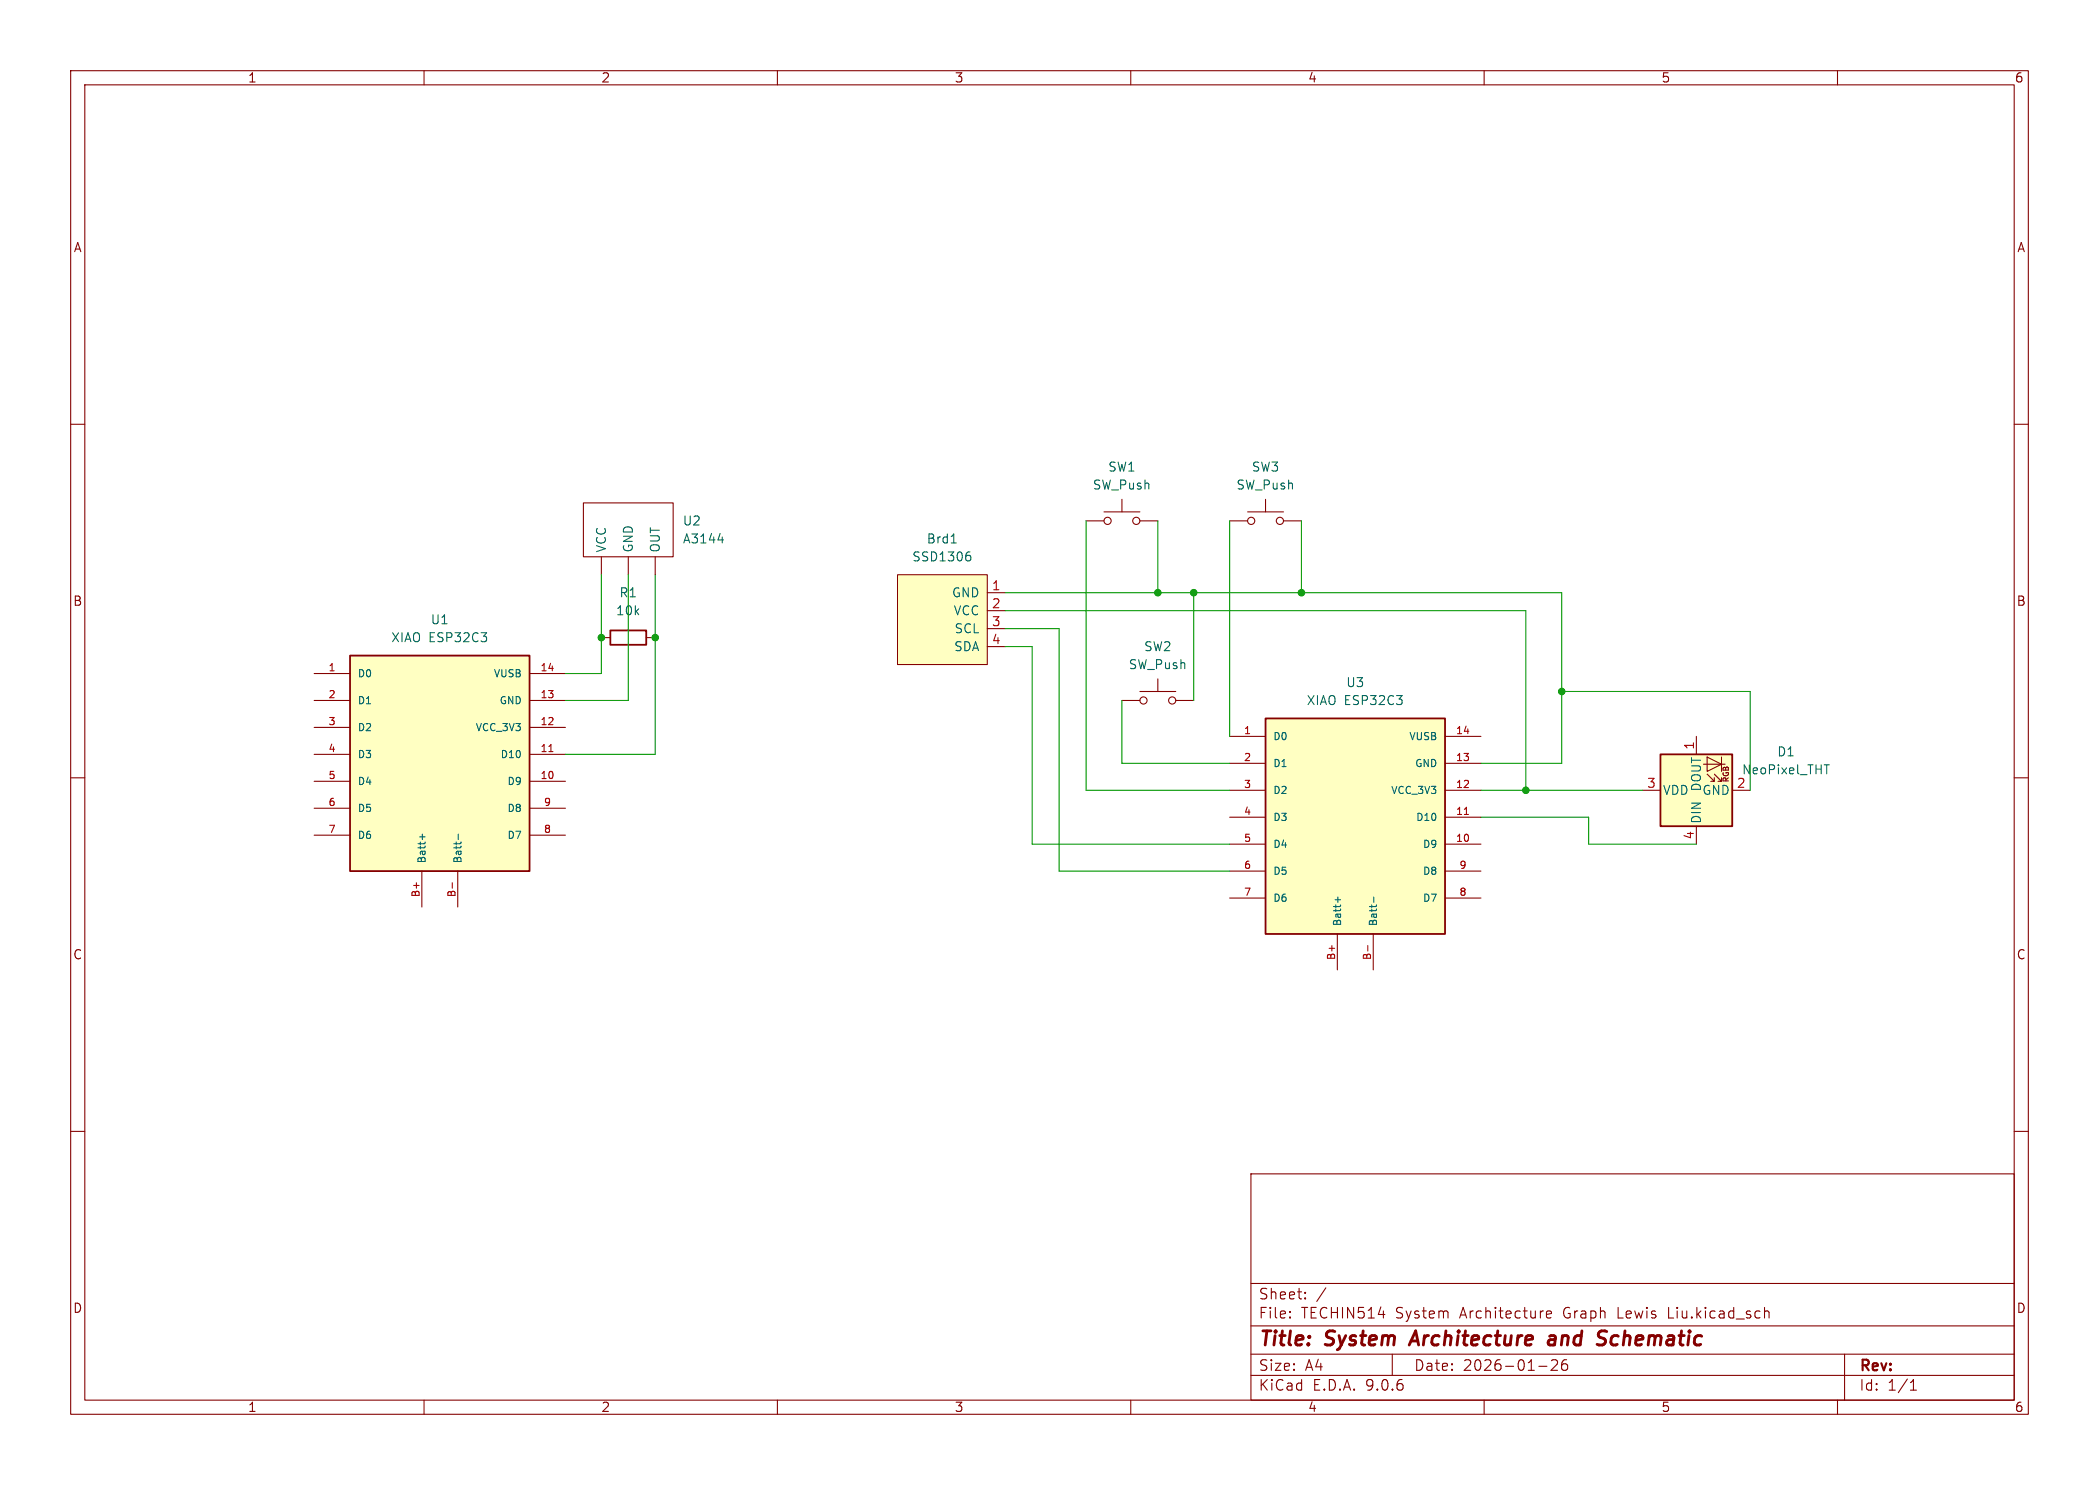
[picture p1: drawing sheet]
<svg xmlns="http://www.w3.org/2000/svg" width="297mm" height="210mm" viewBox="0 0 297 210" stroke-linecap="round" stroke-linejoin="round" font-family="sans-serif">
<g fill="none" stroke="#840000" stroke-width=".15">
<path d="M10 10h277v190h-277zM12 12h273v186h-273zM60 10v2M110 10v2M160 10v2M210 10v2M260 10v2M10 60h2M153.7 73.7h2.5M156.2 72.4h5.1M158.7 70.6v1.8M161.3 73.7h2.5"/>
<path d="M285 60h2M85.1 90.2h1.3M91.4 90.2h1.3M158.7 99.1h2.6M161.3 97.8h5.1M163.8 96v1.8M166.4 99.1h2.5M10 110h2M285 110h2M10 160h2M177 166h108v32h-108zM285 160h2"/>
<path d="M60 198v2M110 198v2M160 198v2M177 194.5h108M177 191.5h108M177 187.5h108M177 181.5h108M182.5 186.3h.1l-.1 .1M182.5 186.3v.1M182.5 185.5v.1M182.5 185.5h.1l-.1 .1M184.7 183.6v.1"/>
<path d="M184.7 183.6h-.1l.1 .1M184.7 182.8v.1M184.7 182.8h-.1l.1 .1M187.6 182.1l-1.3 2M197 191.5v3M210 198v2M217.7 193.2h1.2M218.8 185.9l.7-.1v-.3l-.5-.1-.2 .2 .1 .7 .1 .1 .5-.1M219.5 192.4l.2-.1 .5 .1a.41 .41 0 0 1 .1 .5l-.8 .9h.9M221.7 192.3a.59 .59 0 0 0-.7 .6v.6l.1 .2 .4 .1 .2-.1 .1-.5-.1-.3h-.5l-.2 .3M249.7 185.5l.2-.1 .3 .1 .1 .9M260 198v2"/>
<path d="M261 191.5v6.5M270.3 196.6h.9M270.3 195.5l.4-.4v1.5"/>
<circle cx="156.7" cy="73.7" r=".51"/>
<circle cx="160.8" cy="73.7" r=".51"/>
<circle cx="161.8" cy="99.1" r=".51"/>
<circle cx="165.9" cy="99.1" r=".51"/>
</g>
<path d="M200.3 188.2l-.9 2M219.3 189l.2-.1 .5 .1M220.1 189.4h-.7a.4 .4 0 0 0-.3 .4 .4 .4 0 0 0 .2 .4l.7-.1M226.6 188.2l.7 .1M226.8 189.3a.46 .46 0 0 1 .4 .4 .46 .46 0 0 1-.3 .4" fill="none" stroke="#840000" stroke-width=".4"/>
<path d="M86.4 89.2h5v2h-5z" fill="none" stroke="#840000" stroke-width=".25"/>
<path d="M234.9 106.7h10.2v10.1h-10.2z" fill="#ffffc2"/>
<g fill="none" stroke="#840000" stroke-width=".15">
<path d="M174 73.7h2.5M176.5 72.4h5.1M179.1 70.6v1.8M181.6 73.7h2.5M232.4 111.8h2.5M240 104.1v2.6M240 116.8v2.6M241 108.1h3.1M241.6 109.5l1 1h-.5M241.6 107.1l2 1-2 1zM242.6 109.5l1 1h-.5M242.6 110v.5"/>
<path d="M243.6 107.1v2M243.6 110v.5M245.1 111.8h2.5"/>
<circle cx="177" cy="73.7" r=".51"/>
<circle cx="181.1" cy="73.7" r=".51"/>
</g>
<path d="M234.9 106.7h10.2v10.1h-10.2z" fill="none" stroke="#840000" stroke-width=".25"/>
<path d="M258.1 108.2h.7" fill="none" stroke="#006464" stroke-width=".15"/>
<path d="M179.1 101.6h25.4v30.5h-25.4z" fill="#ffffc2"/>
<path d="M179.1 101.6h25.4v30.5h-25.4z" fill="none" stroke="#840000" stroke-width=".25"/>
<g fill="none" stroke="#840000" stroke-width=".15">
<path d="M174 104.1h5.1M174 108h5.1M174 111.8h5.1M174 115.6h5.1M174 119.4h5.1M204.5 104.1h5M204.5 108h5M204.5 111.8h5M204.5 115.6h5M204.5 119.4h5M174 123.2h5.1M174 127h5.1"/>
<path d="M189.2 132.1v5.1M194.3 132.1v5.1M204.5 123.2h5M204.5 127h5"/>
</g>
<path d="M207.2 115.2h.6M193.5 133.7v.8" fill="none" stroke="#a90000" stroke-width=".15"/>
<path d="M188.9 127.2h.8M189.3 126.9v.7M194.4 126.9v.7" fill="none" stroke="#006464" stroke-width=".15"/>
<path d="M127 81.3h12.7v12.7h-12.7z" fill="#ffffc2"/>
<path d="M127 81.3h12.7v12.7h-12.7zM139.7 83.8h2.5M139.7 86.4h2.5M139.7 88.9h2.5M139.7 91.4h2.5" fill="none" stroke="#840000" stroke-width=".15"/>
<path d="M134.6 76.8h.7M136.9 78.5h.2l.3 .3-.1 .4-.4 .1M137 78h.3" fill="none" stroke="#006464" stroke-width=".15"/>
<path d="M49.5 92.7h25.4v30.5h-25.4z" fill="#ffffc2"/>
<path d="M49.5 92.7h25.4v30.5h-25.4z" fill="none" stroke="#840000" stroke-width=".25"/>
<g fill="none" stroke="#840000" stroke-width=".15">
<path d="M82.5 71.1h12.7v7.6h-12.7zM85.1 78.7v2.6M88.9 78.7v2.6M92.7 78.7v2.6M44.4 95.3h5.1M44.4 99.1h5.1M74.9 95.3h5.1M74.9 99.1h5.1M44.4 102.9h5.1M44.4 106.7h5.1M44.4 110.5h5.1M44.4 114.3h5.1"/>
<path d="M44.4 118.1h5.1M74.9 102.9h5.1M74.9 106.7h5.1M74.9 110.5h5.1M74.9 114.3h5.1M74.9 118.1h5.1M59.7 123.2v5.1M64.8 123.2v5.1"/>
</g>
<path d="M77.7 106.3h.5M64 124.8v.8" fill="none" stroke="#a90000" stroke-width=".15"/>
<path d="M101.6 76.4h.8M59.4 118.3h.8M59.8 118v.7M64.8 118v.7" fill="none" stroke="#006464" stroke-width=".15"/>
<g fill="none" stroke="#009600" stroke-width=".15">
<path d="M153.7 73.7v38.1h20.3M163.8 73.7v10.1M174 73.7v30.4M184.1 73.7v10.1M85.1 81.3v14h-5.1M88.9 81.3v17.8h-8.9M92.7 81.3v25.4h-12.7M142.2 83.8h78.8v24.2h-11.5M142.2 86.4h73.7v25.4M142.2 91.4h3.8v28h28M142.2 88.9h7.7v34.3h24.1M158.7 99.1v8.9h15.3"/>
<path d="M168.9 83.8v15.3M221 97.8h26.6v14M209.5 115.6h15.3v3.8h15.2M209.5 111.8h22.9"/>
</g>
<g fill="#009600" stroke="#009600" stroke-width=".15">
<circle cx="215.9" cy="111.8" r=".46"/>
<circle cx="184.1" cy="83.8" r=".46"/>
<circle cx="168.9" cy="83.8" r=".46"/>
<circle cx="221" cy="97.8" r=".46"/>
<circle cx="163.8" cy="83.8" r=".46"/>
<circle cx="85.1" cy="90.2" r=".46"/>
<circle cx="92.7" cy="90.2" r=".46"/>
</g>
<g font-size="2.8" fill="#840000">
<text x="178" y="190.9">Title:</text>
<text x="187.7" y="190.9">System</text>
<text x="200.6" y="190.9">Architecture</text>
<text x="220.8" y="190.9">and</text>
<text x="228.5" y="190.9">Schematic</text>
</g>
<g font-size="2.1" fill="#840000">
<text x="178" y="184">Sheet:</text>
<text x="178" y="186.7">File:</text>
<text x="184.1" y="186.7">TECHIN514</text>
<text x="197.5" y="186.7">System</text>
<text x="206.8" y="186.7">Architecture</text>
<text x="221.5" y="186.7">Graph</text>
<text x="229.3" y="186.7">Lewis</text>
<text x="236.6" y="186.7">Liu.kicad_sch</text>
<text x="178" y="196.9">KiCad</text>
<text x="178" y="194.1">Size:</text>
<text x="184.7" y="194.1">A4</text>
<text x="185.7" y="196.9">E.D.A.</text>
<text x="193.3" y="196.9">9.0.6</text>
<text x="200" y="194.1">Date:</text>
<text x="207" y="194.1">2026-01-26</text>
<text x="263" y="194.3">Rev:</text>
<text x="263" y="196.9">Id:</text>
<text x="267.1" y="196.9">1/1</text>
</g>
<g font-size="1.8" fill="#840000">
<text x="35" y="11.9">1</text>
<text x="85" y="11.9">2</text>
<text x="135" y="11.9">3</text>
<text x="185" y="11.9">4</text>
<text x="235" y="11.9">5</text>
<text x="285" y="11.9">6</text>
<text x="10.3" y="35.9">A</text>
<text x="285.3" y="35.9">A</text>
<text x="10.3" y="85.9">B</text>
<text x="285.3" y="85.9">B</text>
<text x="10.3" y="135.9">C</text>
<text x="285.3" y="135.9">C</text>
<text x="10.3" y="185.9">D</text>
<text x="285.3" y="185.9">D</text>
<text x="35" y="199.9">1</text>
<text x="85" y="199.9">2</text>
<text x="135" y="199.9">3</text>
<text x="185" y="199.9">4</text>
<text x="235" y="199.9">5</text>
<text x="285" y="199.9">6</text>
</g>
<g font-size="1.8" fill="#006464">
<text x="154.5" y="69.4">SW_Push</text>
<text x="156.7" y="66.9">SW1</text>
<text x="174.9" y="69.4">SW_Push</text>
<text x="177" y="66.9">SW3</text>
<text x="96.5" y="74.5">U2</text>
<text x="96.5" y="77.1">A3144</text>
<text x="131" y="77.1">Brd1</text>
<text x="86" y="78.2" transform="rotate(-90 86 78.2)">VCC</text>
<text x="89.8" y="78.2" transform="rotate(-90 89.8 78.2)">GND</text>
<text x="93.6" y="78.2" transform="rotate(-90 93.6 78.2)">OUT</text>
<text x="129" y="79.6">SSD1306</text>
<text x="60.9" y="88.5">U1</text>
<text x="87.1" y="87.2">10k</text>
<text x="87.6" y="84.7">R1</text>
<text x="134.6" y="84.7">GND</text>
<text x="134.9" y="87.2">VCC</text>
<text x="135" y="89.8">SCL</text>
<text x="55.3" y="91">XIAO ESP32C3</text>
<text x="134.9" y="92.3">SDA</text>
<text x="159.6" y="94.8">SW_Push</text>
<text x="161.8" y="92.3">SW2</text>
<text x="184.8" y="99.9">XIAO ESP32C3</text>
<text x="190.4" y="97.4">U3</text>
<text x="251.4" y="107.2">D1</text>
<text x="235.2" y="112.6">VDD</text>
<text x="240.8" y="112.6">GND</text>
<text x="240.9" y="112" transform="rotate(-90 240.9 112)">DOUT</text>
<text x="246.4" y="109.7">NeoPixel_THT</text>
<text x="240.9" y="116.6" transform="rotate(-90 240.9 116.6)">DIN</text>
</g>
<g font-size="1.8" fill="#a90000">
<text x="140.3" y="83.6">1</text>
<text x="140.3" y="86.1">2</text>
<text x="140.3" y="88.6">3</text>
<text x="140.3" y="91.2">4</text>
<text x="239.8" y="106.1" transform="rotate(-90 239.8 106.1)">1</text>
<text x="233" y="111.5">3</text>
<text x="245.7" y="111.5">2</text>
<text x="239.8" y="118.8" transform="rotate(-90 239.8 118.8)">4</text>
</g>
<g font-size="1.4" fill="#a90000">
<text x="46.4" y="95">1</text>
<text x="76.4" y="95">14</text>
<text x="46.4" y="98.8">2</text>
<text x="76.4" y="98.8">13</text>
<text x="46.4" y="102.6">3</text>
<text x="46.4" y="106.4">4</text>
<text x="76.4" y="102.6">12</text>
<text x="76.4" y="106.4">11</text>
<text x="175.9" y="103.9">1</text>
<text x="175.9" y="107.7">2</text>
<text x="205.9" y="103.9">14</text>
<text x="205.9" y="107.7">13</text>
<text x="46.4" y="110.2">5</text>
<text x="76.4" y="110.2">10</text>
<text x="175.9" y="111.5">3</text>
<text x="205.9" y="111.5">12</text>
<text x="46.4" y="114">6</text>
<text x="46.4" y="117.9">7</text>
<text x="76.9" y="114">9</text>
<text x="76.9" y="117.9">8</text>
<text x="175.9" y="115.3">4</text>
<text x="175.9" y="119.1">5</text>
<text x="205.9" y="115.3">11</text>
<text x="205.9" y="119.1">10</text>
<text x="175.9" y="122.9">6</text>
<text x="206.4" y="122.9">9</text>
<text x="59.4" y="127" transform="rotate(-90 59.4 127)">B+</text>
<text x="64.5" y="127" transform="rotate(-90 64.5 127)">B-</text>
<text x="175.9" y="126.7">7</text>
<text x="206.4" y="126.7">8</text>
<text x="189" y="135.9" transform="rotate(-90 189 135.9)">B+</text>
<text x="194.1" y="135.9" transform="rotate(-90 194.1 135.9)">B-</text>
</g>
<g font-size="1.4" fill="#006464">
<text x="50.5" y="96">D0</text>
<text x="69.7" y="96">VUSB</text>
<text x="50.5" y="99.8">D1</text>
<text x="70.6" y="99.8">GND</text>
<text x="50.5" y="103.6">D2</text>
<text x="50.5" y="107.4">D3</text>
<text x="67.2" y="103.6">VCC_3V3</text>
<text x="70.7" y="107.4">D10</text>
<text x="180.1" y="104.9">D0</text>
<text x="199.3" y="104.9">VUSB</text>
<text x="50.5" y="111.2">D4</text>
<text x="71.7" y="111.2">D9</text>
<text x="180.1" y="108.7">D1</text>
<text x="180.1" y="112.5">D2</text>
<text x="196.7" y="112.5">VCC_3V3</text>
<text x="200.1" y="108.7">GND</text>
<text x="50.5" y="115">D5</text>
<text x="50.5" y="118.8">D6</text>
<text x="71.7" y="115">D8</text>
<text x="71.7" y="118.8">D7</text>
<text x="180.1" y="116.3">D3</text>
<text x="200.2" y="116.3">D10</text>
<text x="60.4" y="122.2" transform="rotate(-90 60.4 122.2)">Batt+</text>
<text x="65.5" y="122.2" transform="rotate(-90 65.5 122.2)">Batt-</text>
<text x="180.1" y="120.1">D4</text>
<text x="180.1" y="123.9">D5</text>
<text x="201.2" y="120.1">D9</text>
<text x="201.2" y="123.9">D8</text>
<text x="180.1" y="127.7">D6</text>
<text x="190" y="131.1" transform="rotate(-90 190 131.1)">Batt+</text>
<text x="195" y="131.1" transform="rotate(-90 195 131.1)">Batt-</text>
<text x="201.2" y="127.7">D7</text>
</g>
<text font-size="1.1" fill="#840000" x="244.8" y="110.8" transform="rotate(-90 244.8 110.8)">RGB</text>
</svg>
